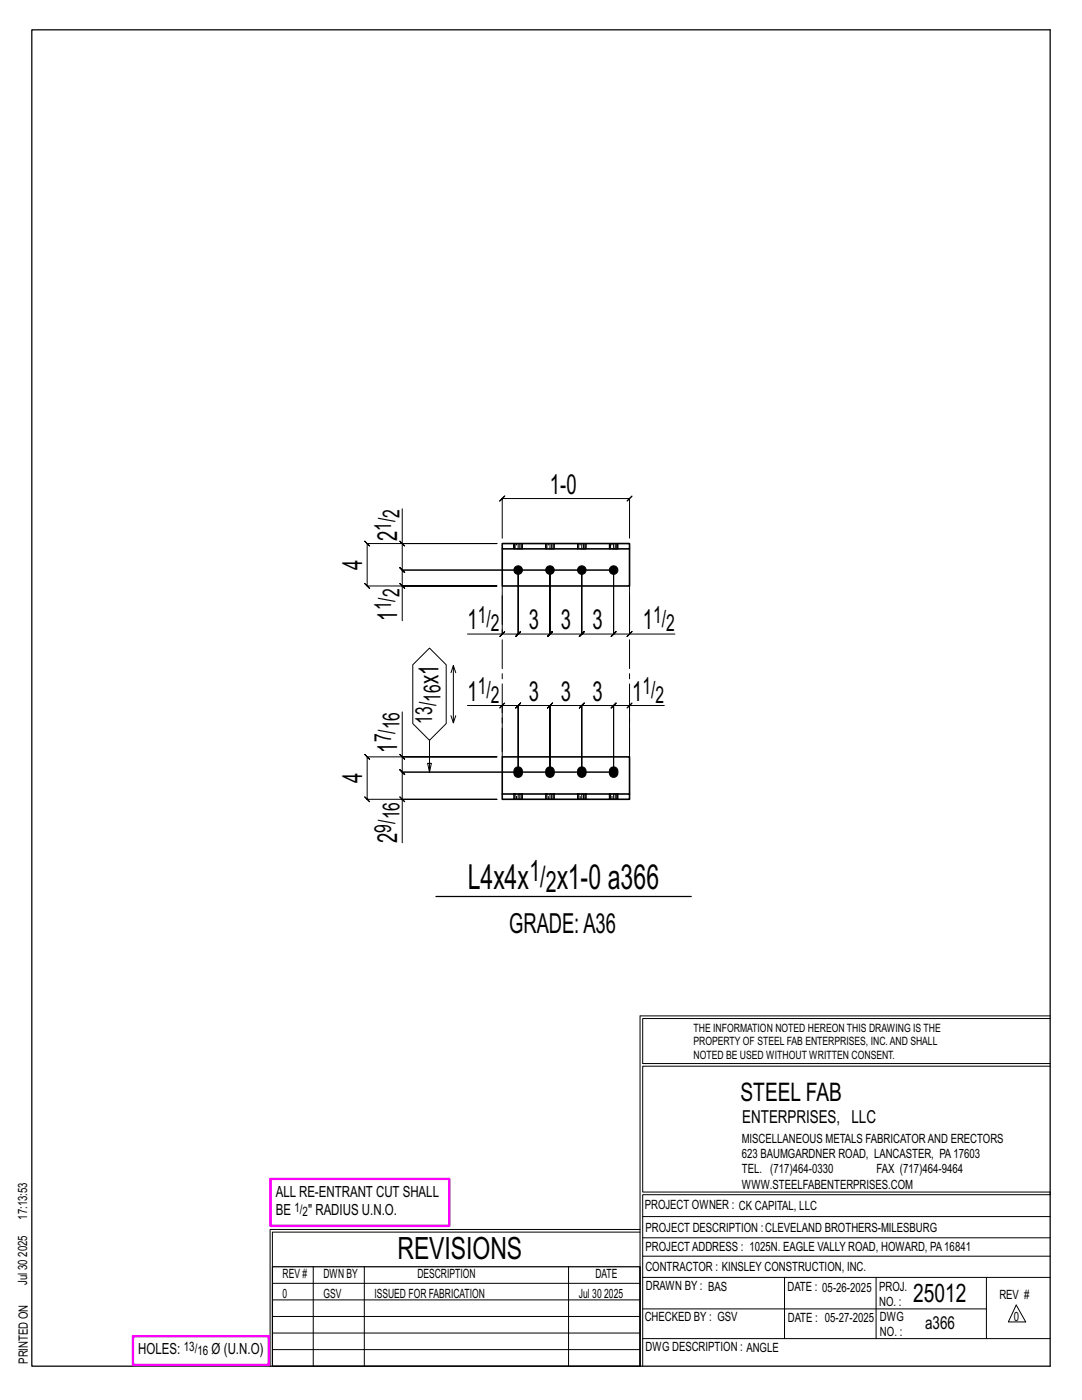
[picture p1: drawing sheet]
<svg xmlns="http://www.w3.org/2000/svg" width="216mm" height="279mm" viewBox="0 0 216 279" stroke-linecap="round" stroke-linejoin="round" font-family="sans-serif">
<g fill="none" stroke="#000" stroke-width=".2">
<path d="M79.8 116.4l1 1zM79.8 108l1 1zM80.3 101.5v7h18.9h-25.9l-.5-.5 1 1-.5-.5v8.4l-.5-.5 1 1-.5-.5h25.9h-18.9v7M80.3 108.5v5.3l-.5-.5 1 1-.5-.5h42.1M100.2 107.4v-7.9l-.5 .5 1-1-.5 .5h25.4l-.5 .5 1-1-.5 .5v7.9M100.2 118v8.5h-6.9M122.4 113.8v12.7l.5-.5-1 1 .5-.5h-6.3l.5-.5-1 1 .5-.5v-12.7v12.7l.5-.5-1 1 .5-.5h-6.4l.5-.5-1 1 .5-.5v-12.7v12.7l.5-.5-1 1 .5-.5h-6.3l.5-.5-1 1 .5-.5v-12.7v12.7l.5-.5-1 1 .5-.5h-3.2M122.4 113.8v12.7l-.5 .5 1-1-.5 .5h3.2M122.4 113.8h-42.1l-.5-.5 1 1-.5-.5v3.1M125.6 118v8.5h9.1M82.4 132.7l3.3-3.4 3.3 3.4v11.7l-3.3 3.3-3.3-3.3zM90.5 132.8l-.5 1.5"/>
<path d="M90.9 134.3l-.4-1.5v11.5M99.7 127l1-1zM125.6 126.5l.5-.5-1 1zM79.8 159l1 1zM79.8 150.6l1 1zM80.3 142.1v9h18.9h-25.9l-.5-.5 1 1-.5-.5v8.4l-.5-.5 1 1-.5-.5h25.9h-18.9v8.7M80.3 151.1v3l-.5-.5 1 1-.5-.5h42.1M85.7 147.7v6.4l-.4-1.8h.8l-.4 1.8M90 142.8l.5 1.5 .4-1.5M93.3 140.8h6.9v9.2M100.2 140.8l.5-.5-1 1zM100.2 140.8h3.2l-.5 .5 1-1-.5 .5v13.3v-13.3l-.5 .5 1-1-.5 .5h6.3l-.5 .5 1-1-.5 .5v13.3v-13.3l-.5 .5 1-1-.5 .5h6.4l-.5 .5 1-1-.5 .5v13.3v-13.3l-.5 .5 1-1-.5 .5h6.3l-.5 .5 1-1-.5 .5v13.3"/>
<path d="M122.4 154.1h-42.1l-.5-.5 1 1-.5-.5v5.4M125.6 140.8l.5-.5-1 1zM125.6 140.8h-3.2l.5-.5-1 1 .5-.5v13.3M132.6 140.8h-7v9.2M127.7 202.7v70M127.7 202.7h81.8M209.5 203.3h-81.3v9h81.3M209.5 212.8h-81.3v25.1h81.3v.5h-81.3v34.3M54.4 259.4h73.3M54.4 256.1h73.3M62.5 252.8v19.9M72.7 252.8v19.9"/>
<path d="M113.4 252.8v19.9M127.7 245.4h-73.8v27.3M127.7 245.9h-73.3v6.9M128.2 242.8h81.3M128.2 254.9h81.3M128.2 250.7h81.3M128.2 247h81.3M156.5 254.9v12.2M174.8 254.9v12.2M196.8 254.9v12.2M54.4 269.3h73.3M54.4 266h73.3"/>
<path d="M54.4 262.7h73.3M128.2 261.2h68.6M128.2 267.1h81.3M202.8 260.4l1.9 3.4h-3.5z"/>
</g>
<path d="M6.3 6h203.2v266.7h-203.2zM87 178.9h50.9M54.4 252.8h73.3v19.9h-73.3z" fill="none" stroke="#000" stroke-width=".25"/>
<path d="M54 235.3h35.6v9.3h-35.6zM26.5 266.7h27.1v5.7h-27.1z" fill="none" stroke="#f0f" stroke-width=".5"/>
<g fill="#000" stroke="#000" stroke-width=".2">
<path d="M102.8 153.3a.91 .91 0 0 1 1.1-.1 .91 .91 0 0 1 .4 1.1 .9 .9 0 0 1-1.1 .8 .9 .9 0 0 1-.7-1.2zM109.1 153.3a.91 .91 0 0 1 1.2-.1 .91 .91 0 0 1 .3 1.1 .9 .9 0 0 1-1.1 .8 .9 .9 0 0 1-.6-1.2zM115.5 153.3a.91 .91 0 0 1 1.1-.1 .91 .91 0 0 1 .4 1.1 .9 .9 0 0 1-1.1 .8 .9 .9 0 0 1-.7-1.2zM121.8 153.3a.91 .91 0 0 1 1.2-.1 .91 .91 0 0 1 .3 1.1 .9 .9 0 0 1-1.1 .8 .9 .9 0 0 1-.6-1.2z"/>
<circle cx="103.4" cy="113.8" r=".86"/>
<circle cx="109.7" cy="113.8" r=".86"/>
<circle cx="116.1" cy="113.8" r=".86"/>
<circle cx="122.4" cy="113.8" r=".86"/>
</g>
<g fill="none" stroke="#000" stroke-width=".32">
<path d="M100.2 108.5h25.4v1h-25.4zM100.2 109.5v7.4h25.4v-7.4M100.2 158.5h25.4v1h-25.4zM100.2 158.5v-7.4h25.4v7.4M102.5 158.4v.1M102.5 159.5h.1M104.3 158.4v.1M104.3 159.5h.1M108.9 158.4v.1M108.9 159.5h.1M110.6 158.4v.1M110.6 159.5h.1"/>
<path d="M115.2 158.4v.1M115.2 159.5h.1M117 158.4v.1M117 159.5h.1M121.6 158.4v.1M121.6 159.5h.1M123.3 158.4v.1M123.3 159.5h.1"/>
</g>
<g fill="none" stroke="#000" stroke-width=".2" stroke-dasharray="2 1.4">
<path d="M102.5 108.5l.1 1zM102.6 108.5h.2M103.1 108.5h-.3v1h-.2M103.1 109.5h.3v-1h-.3v1h-.3M103.4 108.5h.3v1h-.3M103.7 108.5h.3v1h-.3M104 108.5h.2v1h-.2M104.2 108.5v1M108.9 108.5v1zM108.9 108.5h.2M109.4 108.5h-.3v1h-.2M109.4 109.5h.3v-1h-.3v1h-.3"/>
<path d="M109.7 108.5h.4v1h-.4M110.1 108.5h.2v1h-.2M110.3 108.5h.2v1h-.2M110.5 108.5v1M115.2 108.5l.1 1zM115.3 108.5h.2M115.8 108.5h-.3v1h-.2M115.8 109.5h.3v-1h-.3v1h-.3M116.1 108.5h.3v1h-.3M116.4 108.5h.3v1h-.3M116.7 108.5h.2v1h-.2M116.9 108.5v1"/>
<path d="M121.6 108.5v1zM121.6 108.5h.2M122.1 108.5h-.3v1h-.2M122.1 109.5h.3v-1h-.3v1h-.3M122.4 108.5h.4v1h-.4M122.8 108.5h.2v1h-.2M123 108.5h.2v1h-.2M123.2 108.5v1M102.5 158.4h.1M102.5 158.5v1M102.6 159.5h-.1M102.8 159.5h-.2v-1.1h.2"/>
<path d="M103.1 158.4h.3v1.1h-.3zM103.1 159.5h-.3v-1.1h.3M103.4 159.5h.3v-1.1h.3M103.4 158.4h.3M103.7 159.5h.3v-1.1h.2M104 159.5h.2l.1-1.1M104.3 159.5v-1M104.3 159.5h-.1M108.9 158.4h.1M108.9 158.5v1M108.9 159.5h.1M109.1 159.5h-.2v-1.1h.2"/>
<path d="M109.4 158.4h.3v1.1h-.3zM109.4 159.5h-.3v-1.1h.3M109.7 159.5h.4v-1.1h.2M109.7 158.4h.4M110.1 159.5h.2v-1.1h.2M110.3 159.5h.2l.1-1.1M110.6 159.5v-1M110.6 159.5h-.1M115.2 158.4h.1M115.2 158.5v1M115.3 159.5h-.1M115.5 159.5h-.2v-1.1h.2"/>
<path d="M115.8 158.4h.3v1.1h-.3zM115.8 159.5h-.3v-1.1h.3M116.1 159.5h.3v-1.1h.3M116.1 158.4h.3M116.4 159.5h.3v-1.1h.2M116.7 159.5h.2l.1-1.1M117 159.5v-1M117 159.5h-.1M121.6 158.4h.1M121.6 158.5v1M121.6 159.5h.1M121.8 159.5h-.2v-1.1h.2"/>
<path d="M122.1 158.4h.3v1.1h-.3zM122.1 159.5h-.3v-1.1h.3M122.4 159.5h.4v-1.1h.2M122.4 158.4h.4M122.8 159.5h.2v-1.1h.2M123 159.5h.2l.1-1.1M123.3 159.5v-1M123.3 159.5h-.1"/>
</g>
<path d="M100.2 151.1v-34.2M125.6 151.1v-34.2" fill="none" stroke="#000" stroke-width=".2" stroke-dasharray="5.8 1 1 1"/>
<g font-size="6.9">
<text x="93.3" y="177.5">L4x4x</text>
<text x="111.1" y="177.5">x1-0 a366</text>
</g>
<text font-size="6.1" x="79.3" y="251.3">REVISIONS</text>
<g font-size="5.9">
<text x="105.6" y="175.9">1/</text>
<text x="108.9" y="178">2</text>
</g>
<g font-size="5.5">
<text x="109.7" y="98.5">1-0</text>
<text x="79.3" y="107.9" transform="rotate(-90 79.3 107.9)">2</text>
<text x="72.3" y="113.7" transform="rotate(-90 72.3 113.7)">4</text>
<text x="79.3" y="123.9" transform="rotate(-90 79.3 123.9)">1</text>
<text x="93.3" y="125.5">1</text>
<text x="105.5" y="125.5">3</text>
<text x="111.9" y="125.5">3</text>
<text x="118.2" y="125.5">3</text>
<text x="128.3" y="125.5">1</text>
<text x="87.5" y="136.6" transform="rotate(-90 87.5 136.6)">x1</text>
<text x="93.3" y="139.8">1</text>
<text x="105.5" y="139.8">3</text>
<text x="111.9" y="139.8">3</text>
<text x="118.2" y="139.8">3</text>
<text x="126.1" y="139.8">1</text>
<text x="79.3" y="150.2" transform="rotate(-90 79.3 150.2)">1</text>
<text x="72.3" y="156.3" transform="rotate(-90 72.3 156.3)">4</text>
<text x="79.3" y="168.2" transform="rotate(-90 79.3 168.2)">2</text>
<text x="101.6" y="186.2">GRADE:A36</text>
</g>
<g font-size="5.1">
<text x="147.8" y="219.8">STEEL FAB</text>
<text x="182.2" y="259.9">25012</text>
</g>
<g font-size="4.7">
<text x="78" y="105.9" transform="rotate(-90 78 105.9)">1/</text>
<text x="79.7" y="103.3" transform="rotate(-90 79.7 103.3)">2</text>
<text x="79.7" y="119.2" transform="rotate(-90 79.7 119.2)">2</text>
<text x="78" y="121.8" transform="rotate(-90 78 121.8)">1/</text>
<text x="95.3" y="124.3">1/</text>
<text x="97.9" y="126">2</text>
<text x="130.3" y="124.3">1/</text>
<text x="132.9" y="126">2</text>
<text x="87.9" y="140.1" transform="rotate(-90 87.9 140.1)">16</text>
<text x="95.3" y="138.6">1/</text>
<text x="97.9" y="140.2">2</text>
<text x="128.2" y="138.6">1/</text>
<text x="130.8" y="140.2">2</text>
<text x="78" y="148.2" transform="rotate(-90 78 148.2)">7/</text>
<text x="79.7" y="145.6" transform="rotate(-90 79.7 145.6)">16</text>
<text x="86.2" y="144.4" transform="rotate(-90 86.2 144.4)">13/</text>
<text x="78" y="166.1" transform="rotate(-90 78 166.1)">9/</text>
<text x="79.7" y="163.5" transform="rotate(-90 79.7 163.5)">16</text>
</g>
<g font-size="3.6">
<text x="148.1" y="224.1">ENTERPRISES, LLC</text>
<text x="184.6" y="265.2">a366</text>
</g>
<g font-size="3.1">
<text x="55" y="238.9">ALL RE-ENTRANT CUT SHALL</text>
<text x="55" y="242.5">BE</text>
<text x="61.5" y="242.5">&quot; RADIUS U.N.O.</text>
<text x="27.6" y="270.2">HOLES:</text>
<text x="42.2" y="270.2">Ø (U.N.O)</text>
</g>
<g font-size="2.6">
<text x="58.8" y="241.8">1/</text>
<text x="60.4" y="242.7">2</text>
<text x="36.7" y="269.6">13/</text>
<text x="39.4" y="270.5">16</text>
</g>
<g font-size="2.5">
<text x="148" y="231.2">623 BAUMGARDNER ROAD, LANCASTER, PA17603</text>
<text x="148" y="228.1">MISCELLANEOUS METALS FABRICATORAND ERECTORS</text>
<text x="148" y="237.2">WWW.STEELFABENTERPRISES.COM</text>
<text x="148" y="234.2">TEL. (717)464-0330</text>
<text x="174.9" y="234.2">FAX (717)464-9464</text>
<text x="5.4" y="243.4" transform="rotate(-90 5.4 243.4)">17:13:53</text>
<text x="128.7" y="241.3">PROJECT OWNER : CK CAPITAL, LLC</text>
<text x="128.8" y="246">PROJECT DESCRIPTION :CLEVELAND BROTHERS-MILESBURG</text>
<text x="5.4" y="250.8" transform="rotate(-90 5.4 250.8)">2025</text>
<text x="128.8" y="249.7">PROJECTADDRESS : 1025N. EAGLE VALLY ROAD, HOWARD, PA16841</text>
<text x="5.4" y="256.5" transform="rotate(-90 5.4 256.5)">Jul 30</text>
<text x="56.4" y="255">REV #</text>
<text x="64.5" y="255">DWN BY</text>
<text x="83.3" y="255">DESCRIPTION</text>
<text x="118.8" y="255">DATE</text>
<text x="128.8" y="253.7">CONTRACTOR : KINSLEY CONSTRUCTION, INC.</text>
<text x="128.9" y="257.5">DRAWN BY : BAS</text>
<text x="157.1" y="257.6">DATE : 05-26-2025</text>
<text x="175.4" y="257.7">PROJ.</text>
<text x="56.4" y="259">0</text>
<text x="64.5" y="259">GSV</text>
<text x="74.7" y="259">ISSUED FOR FABRICATION</text>
<text x="115.5" y="259">Jul 30</text>
<text x="120.6" y="259">2025</text>
<text x="128.6" y="263.7">CHECKED BY : GSV</text>
<text x="157.2" y="263.7">DATE : 05-27-2025</text>
<text x="175.4" y="260.7">NO. :</text>
<text x="175.6" y="263.7">DWG</text>
<text x="199.4" y="259.2">REV #</text>
<text x="202.3" y="263.7">0</text>
<text x="128.8" y="269.7">DWG DESCRIPTION : ANGLE</text>
<text x="175.6" y="266.7">NO. :</text>
<text x="5.5" y="272.2" transform="rotate(-90 5.5 272.2)">PRINTED ON</text>
</g>
<g font-size="2.3">
<text x="138.4" y="208.6">PROPERTY OF STEEL FAB ENTERPRISES, INC.AND SHALL</text>
<text x="138.4" y="205.9">THE INFORMATION NOTED HEREON THIS DRAWING IS THE</text>
<text x="138.4" y="211.3">NOTED BE USED WITHOUT WRITTEN CONSENT.</text>
</g>
</svg>
